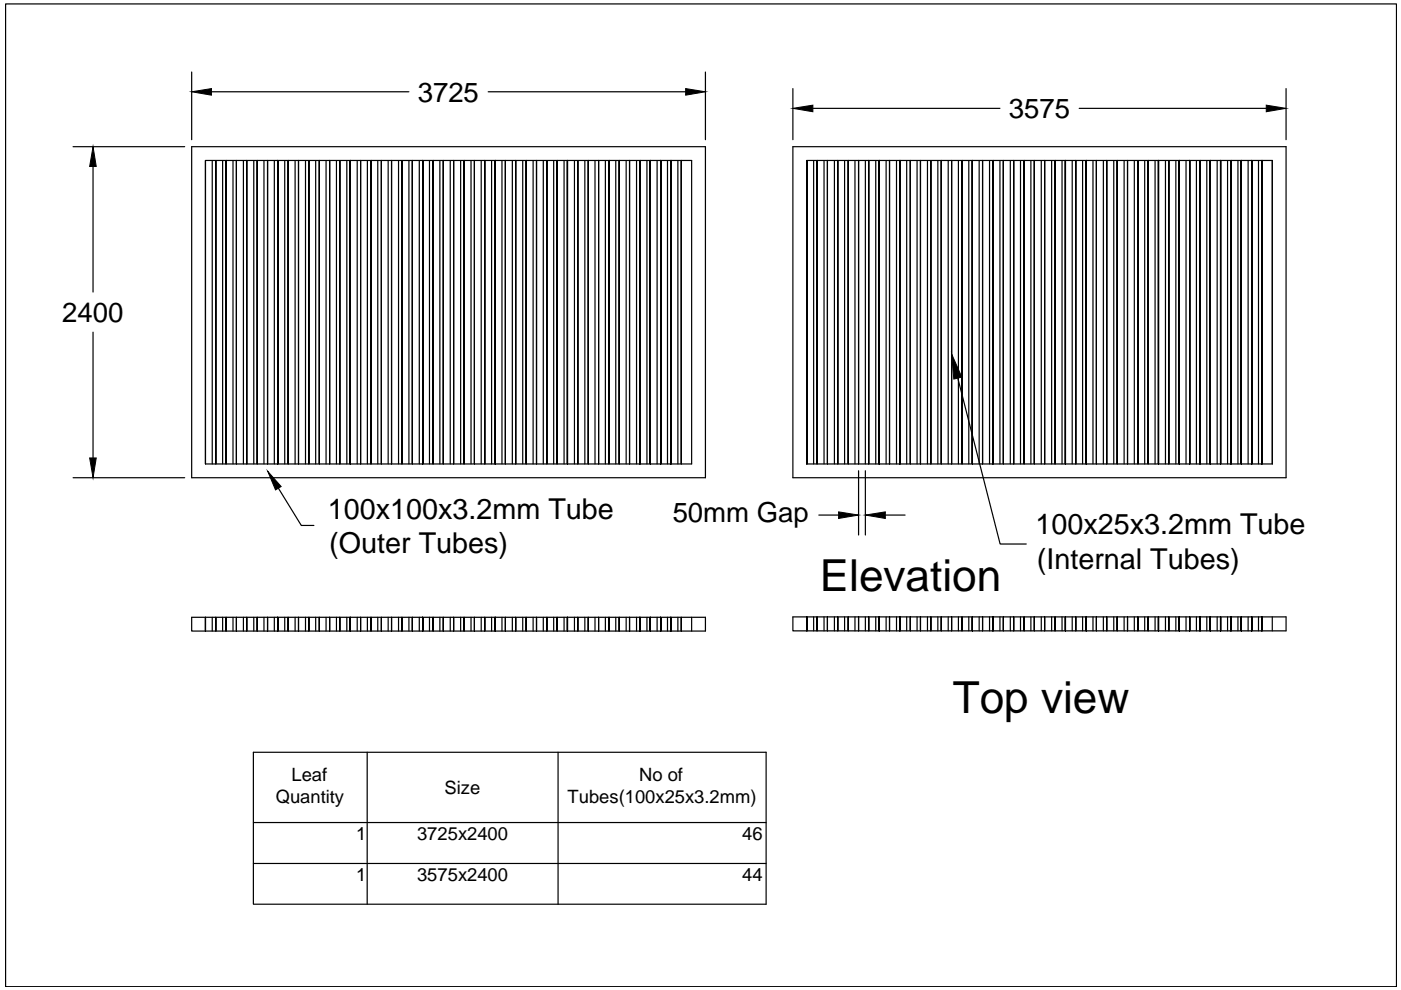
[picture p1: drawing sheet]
<svg xmlns="http://www.w3.org/2000/svg" width="297mm" height="210mm" viewBox="0 0 297 210" stroke-linecap="round" stroke-linejoin="round" font-family="sans-serif">
<!-- layer: 0 -->
<g fill="none" stroke="#000" stroke-width=".25">
<path d="M1.2 .8h294.9v208.4h-294.9zM40.6 15.3v14.3M44.8 19.5h41.9M103.5 19.5h41.9M149.6 15.3v14.3M168.1 18.8v10.8M272.7 18.8v10.8M15.5 31.1h23.7M19.7 35.3v26.6M40.6 31.1h109v70.2h-109zM43.6 34h103v64.4h-103zM43.6 34v64.4"/>
<path d="M45 34v64.4M45.8 34v64.4v-64.4M47.2 34v64.4M47.9 34v64.4v-64.4M49.4 34v64.4M50.1 34v64.4v-64.4M51.6 34v64.4M52.3 34v64.4v-64.4M53.8 34v64.4M54.5 34v64.4v-64.4M56 34v64.4M56.7 34v64.4v-64.4"/>
<path d="M58.2 34v64.4M58.9 34v64.4zM60.4 34v64.4M61.1 34v64.4v-64.4M62.6 34v64.4M63.3 34v64.4v-64.4M64.8 34v64.4M65.5 34v64.4v-64.4M66.9 34v64.4M67.7 34v64.4v-64.4M69.1 34v64.4M69.9 34v64.4v-64.4"/>
<path d="M71.3 34v64.4M72.1 34v64.4v-64.4M73.5 34v64.4M74.3 34v64.4zM75.7 34v64.4M76.5 34v64.4v-64.4M77.9 34v64.4M78.7 34v64.4v-64.4M80.1 34v64.4M80.9 34v64.4v-64.4M82.3 34v64.4M83 34v64.4v-64.4"/>
<path d="M84.5 34v64.4M85.2 34v64.4v-64.4M86.7 34v64.4M87.4 34v64.4v-64.4M88.9 34v64.4M89.6 34v64.4zM91.1 34v64.4M91.8 34v64.4v-64.4M93.3 34v64.4M94 34v64.4v-64.4M95.5 34v64.4M96.2 34v64.4v-64.4"/>
<path d="M97.7 34v64.4M98.4 34v64.4v-64.4M99.9 34v64.4M100.6 34v64.4v-64.4M102 34v64.4M102.8 34v64.4v-64.4M104.2 34v64.4M105 34v64.4zM106.4 34v64.4M107.1 34v64.4v-64.4M108.6 34v64.4M109.3 34v64.4v-64.4"/>
<path d="M110.8 34v64.4M111.5 34v64.4v-64.4M113 34v64.4M113.7 34v64.4v-64.4M115.2 34v64.4M116 34v64.4v-64.4M117.4 34v64.4M118.1 34v64.4v-64.4M119.6 34v64.4M120.3 34v64.4zM121.8 34v64.4M122.5 34v64.4v-64.4"/>
<path d="M124 34v64.4M124.7 34v64.4v-64.4M126.2 34v64.4M126.9 34v64.4v-64.4M128.4 34v64.4M129.1 34v64.4v-64.4M130.6 34v64.4M131.3 34v64.4v-64.4M132.8 34v64.4M133.5 34v64.4v-64.4M135 34v64.4M135.7 34v64.4z"/>
<path d="M137.2 34v64.4M137.9 34v64.4zM139.3 34v64.4M140.1 34v64.4zM141.5 34v64.4M142.2 34v64.4zM143.7 34v64.4M144.4 34v64.4v-64.4M168.1 31.1h104.6v70.2h-104.6zM171.1 34v64.4v-64.4h98.6v64.4h-98.6zM172.3 23h39.7M172.5 34v64.4"/>
<path d="M173.2 34v64.4v-64.4M174.7 34v64.4M175.4 34v64.4v-64.4M176.9 34v64.4M177.6 34v64.4v-64.4M179.1 34v64.4M179.8 34v64.4v-64.4M181.3 34v64.4M182 34v64.4v-64.4M183.5 34v64.4M184.2 34v64.4v-64.4M185.7 34v64.4"/>
<path d="M186.4 34v64.4zM187.9 34v64.4M188.6 34v64.4v-64.4M190.1 34v64.4M190.8 34v64.4zM192.2 34v64.4M193 34v64.4v-64.4M194.4 34v64.4M195.2 34v64.4v-64.4M196.6 34v64.4M197.4 34v64.4v-64.4M198.8 34v64.4"/>
<path d="M199.6 34v64.4v-64.4M201 34v64.4M201.8 34v64.4v-64.4M203.2 34v64.4M204 34v64.4v-64.4M205.4 34v64.4M206.2 34v64.4zM207.6 34v64.4M208.3 34v64.4v-64.4M209.8 34v64.4M210.5 34v64.4zM212 34v64.4"/>
<path d="M212.7 34v64.4v-64.4M214.2 34v64.4M214.9 34v64.4v-64.4M216.4 34v64.4M217.1 34v64.4v-64.4M218.6 34v64.4M219.3 34v64.4v-64.4M220.8 34v64.4M221.5 34v64.4v-64.4M223 34v64.4M223.7 34v64.4v-64.4M225.2 34v64.4"/>
<path d="M225.9 34v64.4zM227.3 34v64.4M228.1 34v64.4v-64.4M228.8 23h39.7M229.5 34v64.4M230.3 34v64.4zM231.7 34v64.4M232.5 34v64.4v-64.4M233.9 34v64.4M234.7 34v64.4v-64.4M236.1 34v64.4M236.9 34v64.4v-64.4"/>
<path d="M238.3 34v64.4M239.1 34v64.4v-64.4M240.5 34v64.4M241.3 34v64.4v-64.4M242.7 34v64.4M243.4 34v64.4v-64.4M244.9 34v64.4M245.6 34v64.4zM247.1 34v64.4M247.8 34v64.4v-64.4M249.3 34v64.4M250 34v64.4z"/>
<path d="M251.5 34v64.4M252.2 34v64.4zM253.7 34v64.4M254.4 34v64.4zM255.9 34v64.4M256.6 34v64.4zM258.1 34v64.4M258.8 34v64.4zM260.3 34v64.4M261 34v64.4zM262.5 34v64.4M263.2 34v64.4z"/>
<path d="M264.6 34v64.4M265.4 34v64.4zM266.8 34v64.4M267.5 34v64.4zM19.7 70.4v26.7M182 99.8v13.6M183.5 99.8v13.6M203.1 80.2l8.9 35.1h5.6M15.5 101.3h23.7M59 103.5l4.9 7.9h2.6M173.6 109.2h4.2M187.7 109.2h4.2"/>
<path d="M40.6 130.9h109v2.9h-109zM43.6 130.9v2.9v-2.9M43.6 130.9v2.9M45 130.9v2.9M45.8 130.9v2.9v-2.9M47.2 130.9v2.9M47.9 130.9v2.9v-2.9M49.4 130.9v2.9M50.1 130.9v2.9v-2.9M51.6 130.9v2.9M52.3 130.9v2.9v-2.9M53.8 130.9v2.9"/>
<path d="M54.5 130.9v2.9v-2.9M56 130.9v2.9M56.7 130.9v2.9v-2.9M58.2 130.9v2.9M58.9 130.9v2.9zM60.4 130.9v2.9M61.1 130.9v2.9v-2.9M62.6 130.9v2.9M63.3 130.9v2.9v-2.9M64.8 130.9v2.9M65.5 130.9v2.9v-2.9M66.9 130.9v2.9"/>
<path d="M67.7 130.9v2.9v-2.9M69.1 130.9v2.9M69.9 130.9v2.9v-2.9M71.3 130.9v2.9M72.1 130.9v2.9v-2.9M73.5 130.9v2.9M74.3 130.9v2.9zM75.7 130.9v2.9M76.5 130.9v2.9v-2.9M77.9 130.9v2.9M78.7 130.9v2.9v-2.9M80.1 130.9v2.9"/>
<path d="M80.9 130.9v2.9v-2.9M82.3 130.9v2.9M83 130.9v2.9v-2.9M84.5 130.9v2.9M85.2 130.9v2.9v-2.9M86.7 130.9v2.9M87.4 130.9v2.9v-2.9M88.9 130.9v2.9M89.6 130.9v2.9zM91.1 130.9v2.9M91.8 130.9v2.9v-2.9M93.3 130.9v2.9"/>
<path d="M94 130.9v2.9v-2.9M95.5 130.9v2.9M96.2 130.9v2.9v-2.9M97.7 130.9v2.9M98.4 130.9v2.9v-2.9M99.9 130.9v2.9M100.6 130.9v2.9v-2.9M102 130.9v2.9M102.8 130.9v2.9v-2.9M104.2 130.9v2.9M105 130.9v2.9zM106.4 130.9v2.9"/>
<path d="M107.1 130.9v2.9v-2.9M108.6 130.9v2.9M109.3 130.9v2.9v-2.9M110.8 130.9v2.9M111.5 130.9v2.9v-2.9M113 130.9v2.9M113.7 130.9v2.9v-2.9M115.2 130.9v2.9M116 130.9v2.9v-2.9M117.4 130.9v2.9M118.1 130.9v2.9v-2.9M119.6 130.9v2.9"/>
<path d="M120.3 130.9v2.9zM121.8 130.9v2.9M122.5 130.9v2.9v-2.9M124 130.9v2.9M124.7 130.9v2.9v-2.9M126.2 130.9v2.9M126.9 130.9v2.9v-2.9M128.4 130.9v2.9M129.1 130.9v2.9v-2.9M130.6 130.9v2.9M131.3 130.9v2.9v-2.9M132.8 130.9v2.9"/>
<path d="M133.5 130.9v2.9v-2.9M135 130.9v2.9M135.7 130.9v2.9zM137.2 130.9v2.9M137.9 130.9v2.9zM139.3 130.9v2.9M140.1 130.9v2.9zM141.5 130.9v2.9M142.2 130.9v2.9zM143.7 130.9v2.9M144.4 130.9v2.9v-2.9M146.6 130.9v2.9"/>
<path d="M168.1 130.8h104.6v3h-104.6zM171.1 130.8v3zM172.5 130.8v3M173.2 130.8v3v-3M174.7 130.8v3M175.4 130.8v3v-3M176.9 130.8v3M177.6 130.8v3v-3M179.1 130.8v3M179.8 130.8v3v-3M181.3 130.8v3M182 130.8v3v-3"/>
<path d="M183.5 130.8v3M184.2 130.8v3v-3M185.7 130.8v3M186.4 130.8v3zM187.9 130.8v3M188.6 130.8v3v-3M190.1 130.8v3M190.8 130.8v3zM192.2 130.8v3M193 130.8v3v-3M194.4 130.8v3M195.2 130.8v3v-3"/>
<path d="M196.6 130.8v3M197.4 130.8v3v-3M198.8 130.8v3M199.6 130.8v3v-3M201 130.8v3M201.8 130.8v3v-3M203.2 130.8v3M204 130.8v3v-3M205.4 130.8v3M206.2 130.8v3zM207.6 130.8v3M208.3 130.8v3v-3"/>
<path d="M209.8 130.8v3M210.5 130.8v3zM212 130.8v3M212.7 130.8v3v-3M214.2 130.8v3M214.9 130.8v3v-3M216.4 130.8v3M217.1 130.8v3v-3M218.6 130.8v3M219.3 130.8v3v-3M220.8 130.8v3M221.5 130.8v3v-3"/>
<path d="M223 130.8v3M223.7 130.8v3v-3M225.2 130.8v3M225.9 130.8v3zM227.3 130.8v3M228.1 130.8v3v-3M229.5 130.8v3M230.3 130.8v3zM231.7 130.8v3M232.5 130.8v3v-3M233.9 130.8v3M234.7 130.8v3v-3"/>
<path d="M236.1 130.8v3M236.9 130.8v3v-3M238.3 130.8v3M239.1 130.8v3v-3M240.5 130.8v3M241.3 130.8v3v-3M242.7 130.8v3M243.4 130.8v3v-3M244.9 130.8v3M245.6 130.8v3zM247.1 130.8v3M247.8 130.8v3v-3"/>
<path d="M249.3 130.8v3M250 130.8v3zM251.5 130.8v3M252.2 130.8v3zM253.7 130.8v3M254.4 130.8v3zM255.9 130.8v3M256.6 130.8v3zM258.1 130.8v3M258.8 130.8v3zM260.3 130.8v3M261 130.8v3z"/>
<path d="M262.5 130.8v3M263.2 130.8v3zM264.6 130.8v3M265.4 130.8v3zM266.8 130.8v3M267.5 130.8v3zM269.7 130.8v3M53.7 159.5h108.7v32.2h-108.7zM77.9 159.5v32.2M118.3 159.5v32.2M53.7 174.4h108.7M53.7 183.1h108.7"/>
</g>
<path d="M40.6 19.5l4.2-.7v1.4zM145.4 18.8l4.2 .7-4.2 .7zM19.7 31.1l.7 4.2h-1.4zM168.1 23l4.2-.7v1.4zM268.5 22.3l4.2 .7-4.2 .7zM19 97.1h1.4l-.7 4.2zM201.8 75l2.1 5-1.7 .4zM56.8 99.9l2.8 3.3-1.2 .7zM177.8 108.5l4.2 .7-4.2 .7zM183.5 109.2l4.2-.7v1.4z" fill="#000" stroke="#000" stroke-width=".21"/>
<g font-size="9.4">
<text x="173.8" y="125.2">Elevation</text>
<text x="202" y="151.2">Top view</text>
</g>
<g font-size="6.1">
<text x="69.5" y="110">100x100x3.2mm Tube</text>
<text x="219.5" y="113.2">100x25x3.2mm Tube</text>
<text x="69.8" y="117.3">(Outer Tubes)</text>
<text x="219.8" y="120.6">(Internal Tubes)</text>
</g>
<g font-size="5.8">
<text x="88.6" y="21.5">3725</text>
<text x="213.9" y="25">3575</text>
<text x="13.2" y="68.3">2400</text>
<text x="142.6" y="110.7">50mm Gap</text>
</g>
<g font-size="3.9">
<text x="61.8" y="165.6">Leaf</text>
<text x="135.5" y="165.6">No of</text>
<text x="58.5" y="170.3">Quantity</text>
<text x="94.3" y="168.3">Size</text>
<text x="120.4" y="170.3">Tubes(100x25x3.2mm)</text>
<text x="75.5" y="178.2">1</text>
<text x="88.4" y="178.2">3725x2400</text>
<text x="157.4" y="178.2">46</text>
<text x="75.5" y="186.8">1</text>
<text x="88.4" y="186.8">3575x2400</text>
<text x="157.4" y="186.8">44</text>
</g>
</svg>
